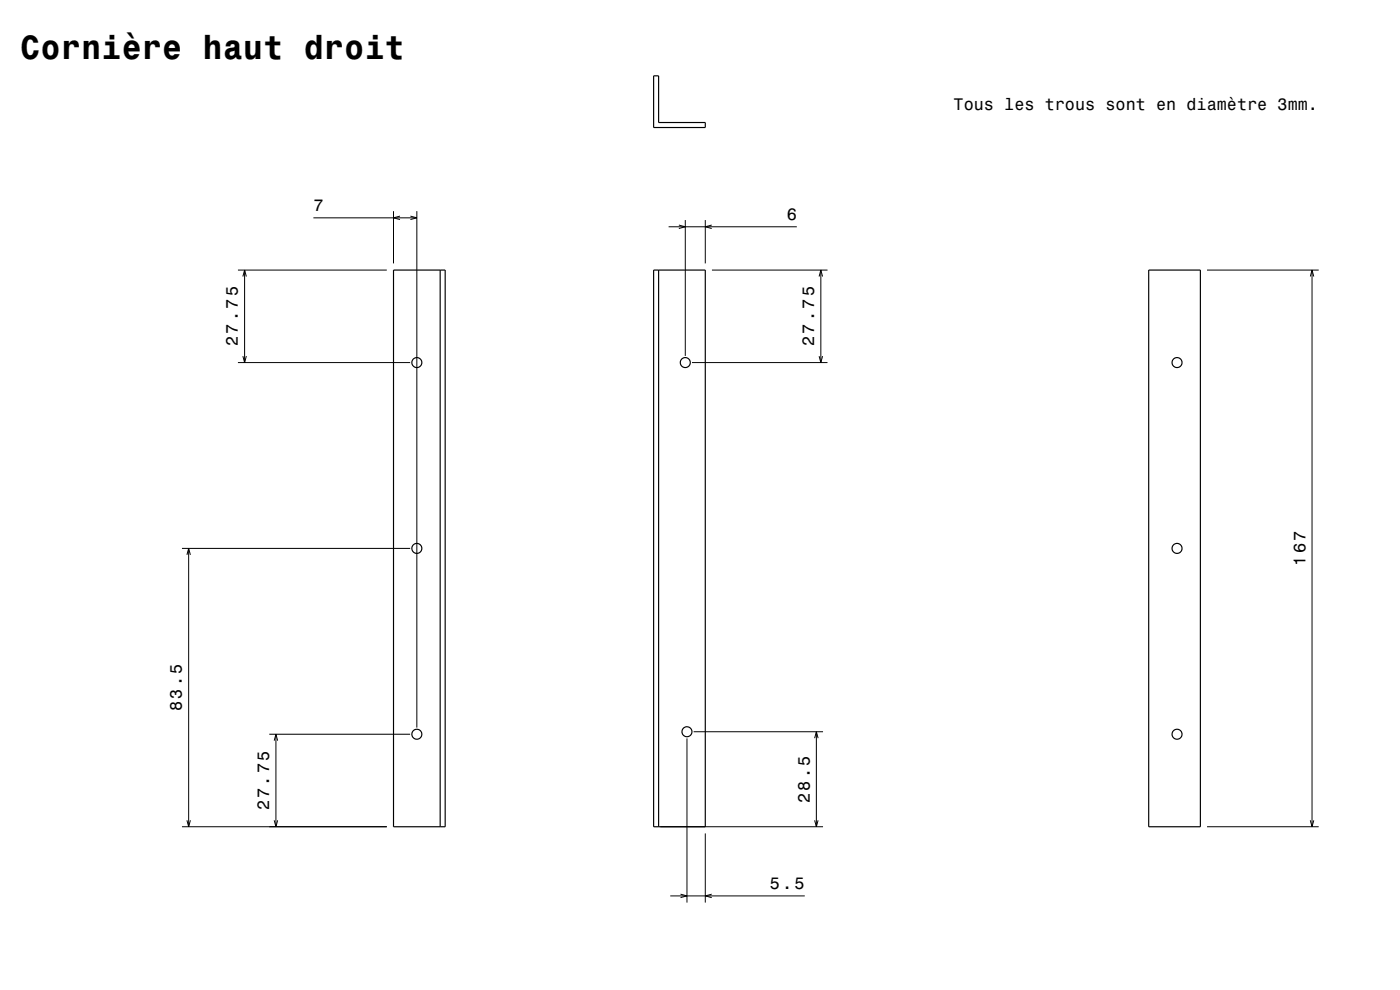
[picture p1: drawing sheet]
<svg xmlns="http://www.w3.org/2000/svg" width="420mm" height="297mm" viewBox="0 0 420 297" stroke-linecap="round" stroke-linejoin="round" font-family="sans-serif">
<g fill="none" stroke="#000" stroke-width=".3">
<path d="M94 65.4h31.1M118.1 63.4v15.6M120 64.8l-1.9 .6 1.9 .5M123.1 64.8l2 .6-2 .5M125.1 63.4v154.9M200.6 68h38.4M203.7 67.5l1.9 .5-1.9 .6M205.6 66v40.8M211.6 66v13M213.5 67.5l-1.9 .5 1.9 .6M71.4 81h44.7M72.9 83l.5-2 .5 2"/>
<path d="M73.4 81v27.8M213.6 81h34.7M245.7 83l.6-2 .5 2M246.3 81v27.8M362.1 81h33.5M393.1 83l.5-2 .5 2M393.6 81v167M71.4 108.8h51.7M72.9 106.8l.5 2 .5-2M207.6 108.8h40.7M245.7 106.8l.6 2 .5-2M54.6 164.5h68.5"/>
<path d="M56.1 166.5l.5-2 .5 2M56.6 164.5v83.5M208.1 219.5h38.8M244.9 219.5v28.5M80.8 220.3h42.3M82.3 222.2l.5-1.9 .5 1.9M82.8 220.3v27.7M206.1 221.5v49.3M244.4 221.5l.5-2 .5 2M54.6 248h61.5M56.1 246.1l.5 1.9 .5-1.9M82.3 246.1l.5 1.9 .5-1.9"/>
<path d="M198.1 248h48.8M211.6 250v20.8M244.4 246.1l.5 1.9 .5-1.9M362.1 248h33.5M393.1 246.1l.5 1.9 .5-1.9M201.1 268.8h40.3M204.2 268.3l1.9 .5-1.9 .5M213.5 268.3l-1.9 .5 1.9 .5"/>
</g>
<g fill="none" stroke="#000" stroke-width=".35">
<path d="M196.1 22.8h1.5v14h14v1.5h-15.5zM118.1 81h15.5v167h-15.5zM132.1 81v167M196.1 81h15.5v167h-15.5zM197.6 81v167M344.6 81h15.5v167h-15.5z"/>
<circle cx="125.1" cy="108.8" r="1.5"/>
<circle cx="205.6" cy="108.8" r="1.5"/>
<circle cx="353.1" cy="108.8" r="1.5"/>
<circle cx="125.1" cy="164.5" r="1.5"/>
<circle cx="353.1" cy="164.5" r="1.5"/>
<circle cx="206.1" cy="219.5" r="1.5"/>
<circle cx="125.1" cy="220.3" r="1.5"/>
<circle cx="353.1" cy="220.3" r="1.5"/>
</g>
<text font-size="10.1" x="6.1" y="17.7">Cornière haut droit</text>
<g font-size="5">
<text x="286.1" y="32.9">Tous les trous sont en diamètre 3mm.</text>
<text x="94" y="63.4">7</text>
<text x="236" y="66">6</text>
<text x="71.4" y="103.9" transform="rotate(-90 71.4 103.9)">27.75</text>
<text x="244.3" y="103.9" transform="rotate(-90 244.3 103.9)">27.75</text>
<text x="391.6" y="169.8" transform="rotate(-90 391.6 169.8)">167</text>
<text x="54.6" y="213.4" transform="rotate(-90 54.6 213.4)">83.5</text>
<text x="80.8" y="243.1" transform="rotate(-90 80.8 243.1)">27.75</text>
<text x="242.9" y="240.9" transform="rotate(-90 242.9 240.9)">28.5</text>
<text x="230.9" y="266.8">5.5</text>
</g>
</svg>
